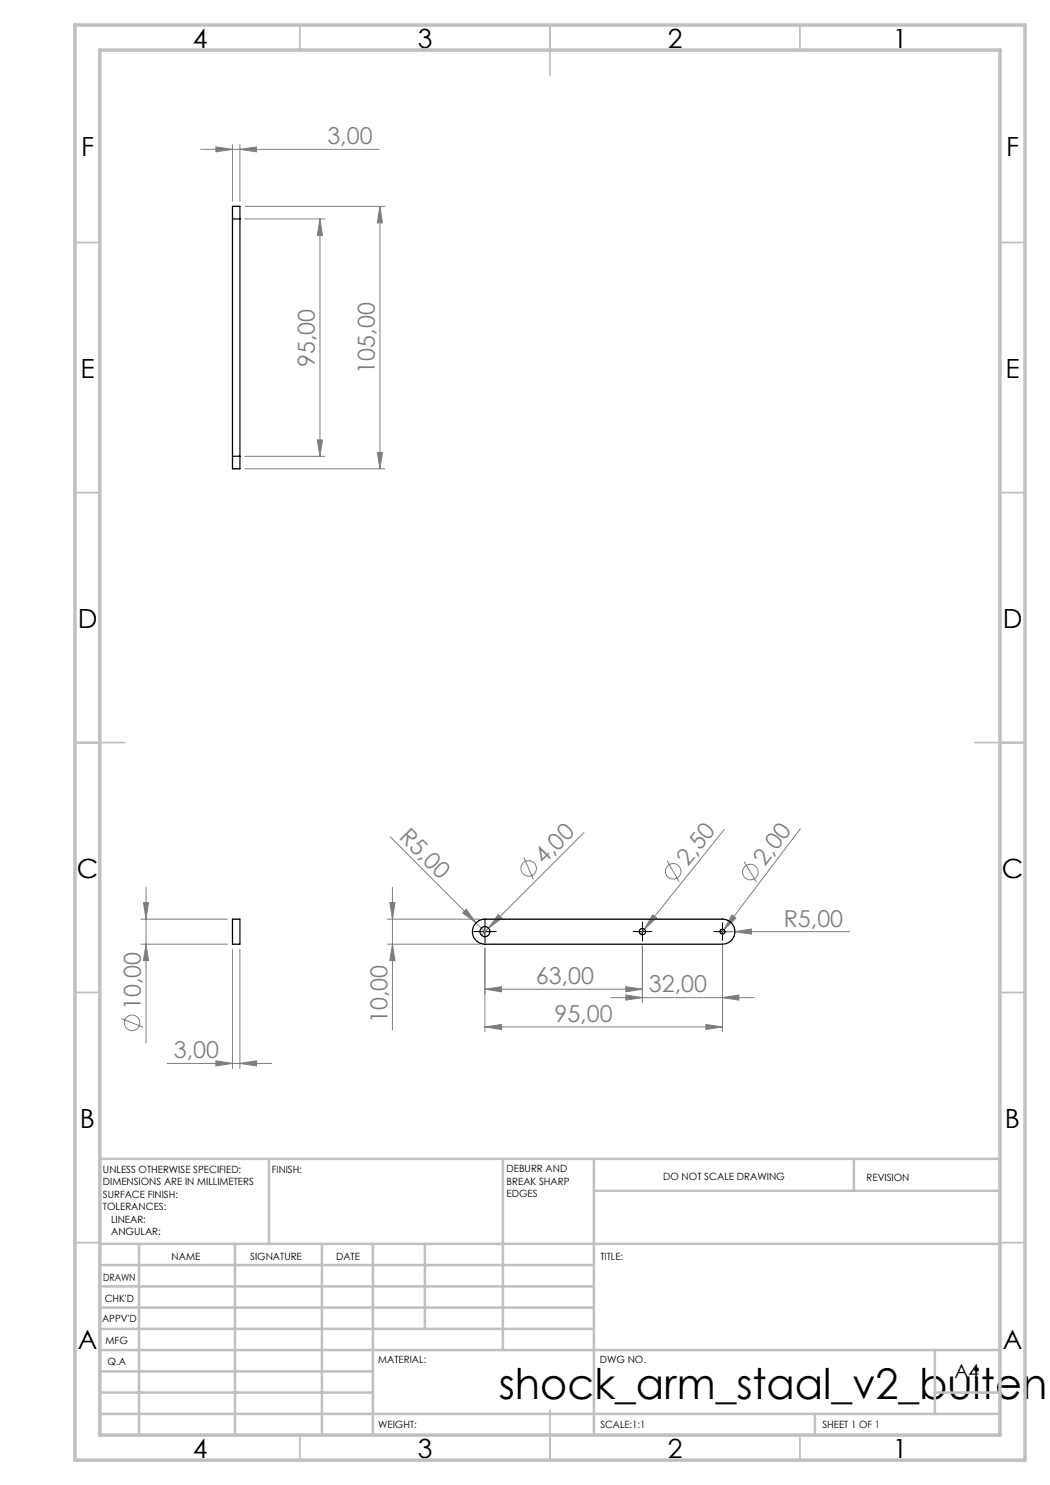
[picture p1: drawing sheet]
<svg xmlns="http://www.w3.org/2000/svg" width="210mm" height="297mm" viewBox="0 0 210 297" stroke-linecap="round" stroke-linejoin="round" font-family="sans-serif">
<g fill="none" stroke="#808080" stroke-width=".2">
<path d="M40.1 29.9h35.7M43.2 29.4l3.3 .5-3.3 .5zM46.5 28.9v11.4M48 29.9l3.3-.5v1zM48 28.9v11.4M49 41.3h28M49 43.8h16M64 43.8v47.5M64 43.8l.5 3.3h-1zM76 41.3v52.5M76 41.3l.5 3.3h-1zM49 93.8h28"/>
<path d="M49 91.3h16M63.5 88h1l-.5 3.3zM75.5 90.5h1l-.5 3.3zM29.2 177.5v31.1M78 167.4l17.2 17.2M78.5 177.5v28.4M104.8 171.5l1.9 4.4M116.8 166.5l-20.5 20.5M133.5 172.2l2.3 4.2M144.9 165.9l-16 19.9M148.8 172.4l2.5 4.1M160.1 165.8l-15.3 20.1"/>
<path d="M28.2 183.8h17.3M28.2 188.8h17.3M28.7 180.5h1l-.5 3.3zM29.2 188.8l.5 3.3h-1zM46.5 189.8v23.9M48 189.8v23.9M77.5 183.8h18.5M77.5 188.8h18.5M78 180.5h1l-.5 3.3zM78.5 188.8l.5 3.3h-1zM93.2 181.9l2 2.7-2.7-2zM95.2 184.6l1.8 1.7"/>
<path d="M97 197.8l3.3-.5v1.1zM97 189.6v16.8M97 197.8h31.5M99.7 182.9l.7 .8-2.7 1.9zM122.1 199.5h28.7M125.2 199l3.3 .5-3.3 .5zM125.2 197.3l3.3 .5-3.3 .6zM128.5 189.2v11.3M128.9 185.8l-.8 1M130.5 182.9l.8 .7-2.4 2.2zM144.5 199.5l3.3-.5v1zM144.5 189.1v17.3"/>
<path d="M144.5 186.3h25.4M144.8 185.9l-.6 .8M146.4 183l.8 .6-2.4 2.3zM147 186.3l3.3-.5v1zM24.2 203.7l4.4 1.8M33.4 212.7h20.9M43.2 212.2l3.3 .5-3.3 .5zM48 212.7l3.3-.5v1zM97 205.4l3.3-.5v1zM97 205.4h47.5M141.2 204.9l3.3 .5-3.3 .5z"/>
<circle cx="105.7" cy="173.7" r="1.56"/>
<circle cx="134.6" cy="174.3" r="1.55"/>
<circle cx="150.1" cy="174.4" r="1.56"/>
<circle cx="26.4" cy="204.6" r="1.55"/>
</g>
<path d="M95.7 186.3h-1M97 185.1v-1M97 187.6v1M98.2 186.3h1.1M127.2 186.3h-.6M128.5 185.1v-.7M128.5 187.6v.6M129.8 186.3h.6M143.2 186.3h-.4M144.5 185.1v-.5M144.5 187.6v.5M145.7 186.3h.5" fill="none" stroke="#000" stroke-width=".2" stroke-dasharray="15.2 1.3 1.3 1.3"/>
<path d="M95.7 186.3h2.5M97 185.1v2.5M127.2 186.3h2.5M128.5 185.1v2.5M143.2 186.3h2.5M144.5 185.1v2.5" fill="none" stroke="#000" stroke-width=".2"/>
<g fill="none" stroke="#c0c0c0" stroke-width=".35">
<path d="M60 5v5M110 5v10M160 5v5M15 48.5h5M200 48.5h5M15 98.5h5M200 98.5h5M15 148.5h10M195 148.5h10M15 198.5h5M200 198.5h5M15 248.5h5"/>
<path d="M200 248.5h5M60 287v5M110 282v10M160 287v5"/>
</g>
<g fill="none" stroke="#c0c0c0" stroke-width=".5">
<path d="M53.8 231.8v17M100.6 231.8v38.2M118.8 231.8v55.2M118.8 238.2h81.2M170.8 231.8v6.4M200 231.8h-180v55.2M20 248.8h180M20 257.3h98.8M20 253h98.8M27.8 248.8v38.2M47 248.8v38.2M64.4 248.8v38.2"/>
<path d="M74.6 248.8v38.2M85 248.8v17M20 265.8h98.8M20 261.5h98.8M20 278.5h54.6M20 274.3h54.6M20 270h180M187 278.5h13M187 270v12.8M20 282.8h180M163 282.8v4.2"/>
</g>
<path d="M15 5h190v287h-190zM20 10h180v277h-180z" fill="none" stroke="#c0c0c0" stroke-width=".7"/>
<g fill="#808080">
<path d="M93.2 181.9l2 2.7-2.7-2z"/>
<path d="M147 186.3l3.3-.5v1z"/>
<path d="M99.7 182.9l.7 .8-2.7 1.9z"/>
<path d="M130.5 182.9l.8 .7-2.4 2.2z"/>
<path d="M146.4 183l.8 .6-2.4 2.3z"/>
<path d="M48 212.7l3.3-.5v1zM43.2 212.2l3.3 .5-3.3 .5zM48 29.9l3.3-.5v1zM43.2 29.4l3.3 .5-3.3 .5zM125.2 197.3l3.3 .5-3.3 .6zM97 197.8l3.3-.5v1.1z"/>
<path d="M97 205.4l3.3-.5v1zM141.2 204.9l3.3 .5-3.3 .5zM125.2 199l3.3 .5-3.3 .5zM144.5 199.5l3.3-.5v1z"/>
<path d="M28.7 180.5h1l-.5 3.3zM29.2 188.8l.5 3.3h-1zM76 41.3l.5 3.3h-1zM75.5 90.5h1l-.5 3.3zM64 43.8l.5 3.3h-1zM63.5 88h1l-.5 3.3zM78 180.5h1l-.5 3.3zM78.5 188.8l.5 3.3h-1z"/>
</g>
<g fill="none" stroke="#000" stroke-width=".25">
<path d="M46.5 43.8v-2.5h1.5v2.5M46.5 43.8h1.5M46.5 43.8v47.5M48 43.8v47.5M46.5 91.3v2.5h1.5v-2.5M46.5 91.3h1.5M46.5 183.8h1.5v5h-1.5zM95.3 184.5l.5-.4 .9-.3h47.8a2.5 2.5 0 0 1 2.5 2.5 2.5 2.5 0 0 1-2.5 2.5h-47.5a2.51 2.51 0 0 1-2.3-1.6 2.51 2.51 0 0 1 .6-2.7z"/>
<circle cx="97" cy="186.3" r=".99"/>
<circle cx="128.5" cy="186.3" r=".63"/>
<circle cx="144.5" cy="186.3" r=".51"/>
</g>
<text font-size="8.5" x="99.8" y="279.7">shock_arm_staal_v2_buiten</text>
<g font-size="5.3">
<text x="38.5" y="9.5">4</text>
<text x="83.5" y="9.5">3</text>
<text x="133.6" y="9.5">2</text>
<text x="178.6" y="9.5">1</text>
<text x="16.2" y="31.3">F</text>
<text x="201.2" y="31.3">F</text>
<text x="16.1" y="75.5">E</text>
<text x="201.1" y="75.5">E</text>
<text x="15.5" y="125.5">D</text>
<text x="200.5" y="125.5">D</text>
<text x="15.4" y="175.5">C</text>
<text x="200.4" y="175.5">C</text>
<text x="16" y="225.5">B</text>
<text x="201" y="225.5">B</text>
<text x="15.5" y="269.8">A</text>
<text x="200.5" y="269.8">A</text>
<text x="38.5" y="291.5">4</text>
<text x="83.5" y="291.5">3</text>
<text x="133.6" y="291.5">2</text>
<text x="178.6" y="291.5">1</text>
</g>
<g font-size="4.7" fill="#808080">
<text x="65.5" y="28.8">3,00</text>
<text x="63" y="73.4" transform="rotate(-90 63 73.4)">95,00</text>
<text x="75" y="74.7" transform="rotate(-90 75 74.7)">105,00</text>
<text x="79.7" y="167.6" transform="rotate(45 79.7 167.6)">R5,00</text>
<text x="108.8" y="173.1" transform="rotate(-45 108.8 173.1)">4,00</text>
<text x="137.6" y="173.3" transform="rotate(-51 137.6 173.3)">2,50</text>
<text x="153" y="173.4" transform="rotate(-53 153 173.4)">2,00</text>
<text x="156.8" y="185.3">R5,00</text>
<text x="107.1" y="196.8">63,00</text>
<text x="28.2" y="202" transform="rotate(-90 28.2 202)">10,00</text>
<text x="129.8" y="198.5">32,00</text>
<text x="77.5" y="204.6" transform="rotate(-90 77.5 204.6)">10,00</text>
<text x="110.9" y="204.4">95,00</text>
<text x="34.8" y="211.6">3,00</text>
</g>
<text font-size="3.9" x="190.9" y="275.5">A4</text>
<g font-size="2">
<text x="20.6" y="234.6">UNLESS OTHERWISE SPECIFIED:</text>
<text x="20.6" y="237.1">DIMENSIONS ARE IN MILLIMETERS</text>
<text x="20.6" y="239.6">SURFACE FINISH:</text>
<text x="54.4" y="234.6">FINISH:</text>
<text x="101.3" y="234.5">DEBURR AND</text>
<text x="101.3" y="237">BREAK SHARP</text>
<text x="101.3" y="239.5">EDGES</text>
<text x="132.6" y="236">DO NOT SCALE DRAWING</text>
<text x="173.3" y="236.2">REVISION</text>
<text x="20.6" y="242.1">TOLERANCES:</text>
<text x="22.2" y="244.6">LINEAR:</text>
<text x="22.2" y="247.1">ANGULAR:</text>
<text x="34.3" y="252">NAME</text>
<text x="50" y="251.9">SIGNATURE</text>
<text x="67.2" y="251.9">DATE</text>
<text x="120.1" y="251.9">TITLE:</text>
<text x="20.6" y="256.1">DRAWN</text>
<text x="20.9" y="260.3">CHK'D</text>
<text x="20.4" y="264.4">APPV'D</text>
<text x="21.1" y="268.8">MFG</text>
<text x="21.5" y="273">Q.A</text>
<text x="75.6" y="272.5">MATERIAL:</text>
<text x="120" y="272.5">DWG NO.</text>
<text x="75.6" y="285.5">WEIGHT:</text>
<text x="120.1" y="285.6">SCALE:1:1</text>
<text x="164.5" y="285.6">SHEET 1 OF 1</text>
</g>
</svg>
